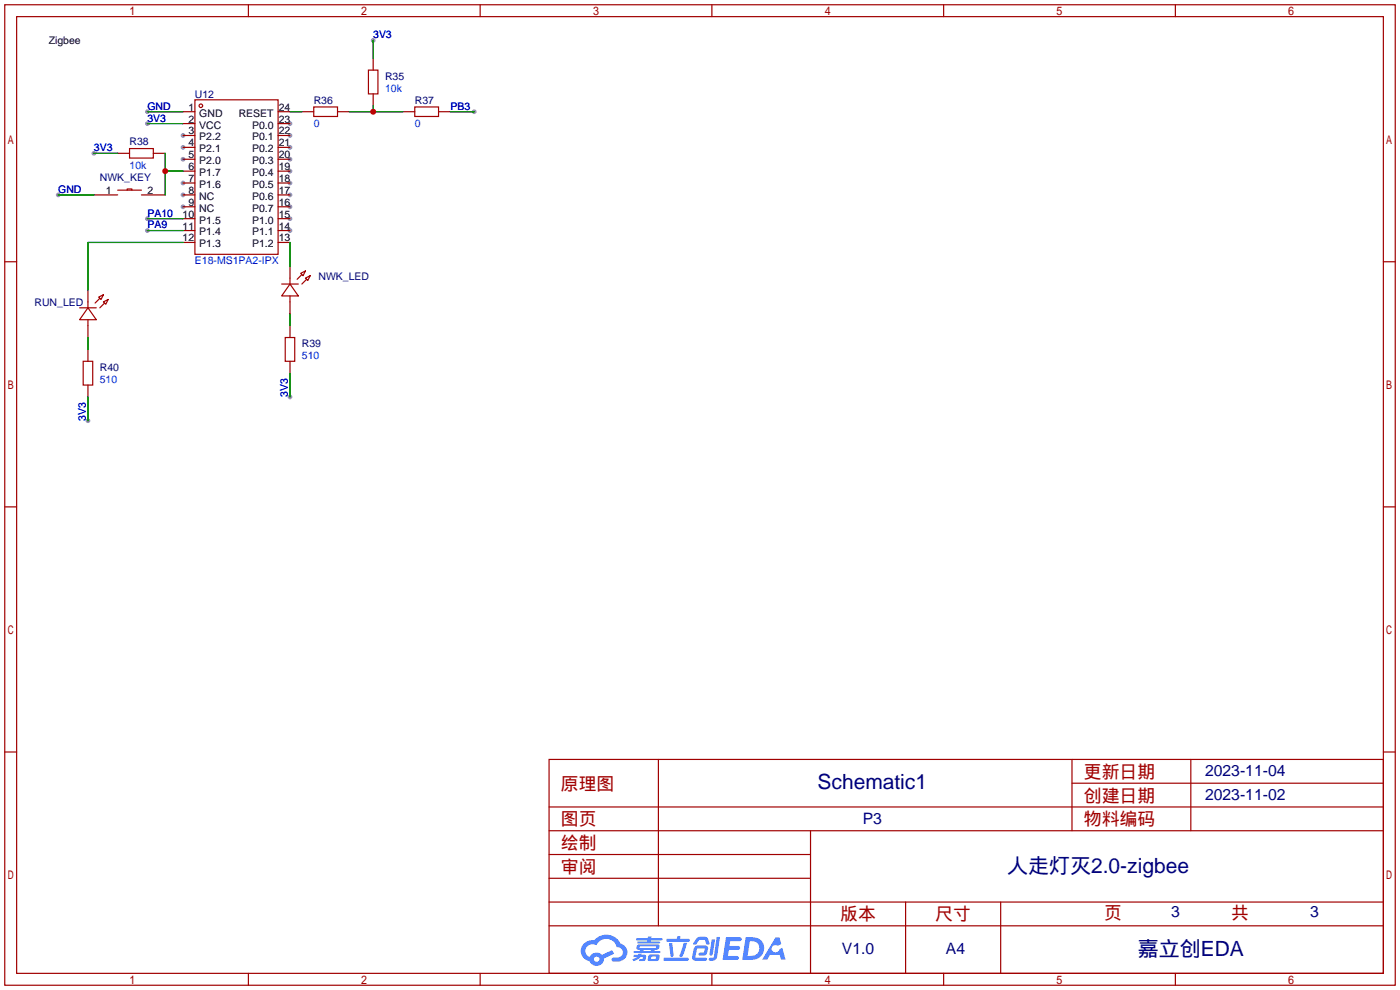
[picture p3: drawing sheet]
<svg xmlns="http://www.w3.org/2000/svg" width="299mm" height="212mm" viewBox="0 0 299 212" stroke-linecap="round" stroke-linejoin="round" font-family="sans-serif">
<g fill="#999">
<circle cx="62" cy="26.4" r=".51"/>
<circle cx="62" cy="29" r=".51"/>
<circle cx="62" cy="31.5" r=".51"/>
<circle cx="62" cy="34" r=".51"/>
<circle cx="62" cy="36.6" r=".51"/>
<circle cx="62" cy="39.1" r=".51"/>
<circle cx="62" cy="41.7" r=".51"/>
<circle cx="62" cy="44.2" r=".51"/>
<circle cx="62" cy="46.7" r=".51"/>
<circle cx="62" cy="49.3" r=".51"/>
<circle cx="39.1" cy="44.2" r=".51"/>
<circle cx="39.1" cy="41.7" r=".51"/>
<circle cx="39.1" cy="39.1" r=".51"/>
<circle cx="39.1" cy="34" r=".51"/>
<circle cx="39.1" cy="31.5" r=".51"/>
<circle cx="39.1" cy="29" r=".51"/>
<circle cx="31.5" cy="26.4" r=".51"/>
<circle cx="31.5" cy="23.9" r=".51"/>
<circle cx="12.4" cy="41.7" r=".51"/>
<circle cx="20.1" cy="32.8" r=".51"/>
<circle cx="31.5" cy="46.7" r=".51"/>
<circle cx="31.5" cy="49.3" r=".51"/>
<circle cx="18.8" cy="89.9" r=".51"/>
<circle cx="62" cy="84.8" r=".51"/>
<circle cx="101.3" cy="23.9" r=".51"/>
<circle cx="79.8" cy="8.6" r=".51"/>
</g>
<g fill="none" stroke="#a10000" stroke-width=".25">
<path d="M1 1h297.2v209.6h-297.2zM3.6 3.6h292.1v204.4h-292.1zM53.1 1v2.6M102.6 1v2.6M152.1 1v2.6M201.7 1v2.6M251.2 1v2.6M1 55.9h2.6M295.7 55.9h2.5M1 108.3h2.6M295.7 108.3h2.5M1 160.7h2.6"/>
<path d="M117.3 162.3h178.4v45.7h-178.4zM117.3 177.5h178.4M117.3 172.5h178.4M140.7 162.3v35.6M173.2 177.5v30.5M229.1 162.3v15.2M229.1 167.4h66.6M254.5 162.3v15.2M295.7 160.7h2.5M117.3 182.6h55.9M117.3 197.9h178.4M117.3 192.8h178.4"/>
<path d="M117.3 187.7h55.9M193.5 192.8v15.2M213.9 192.8v15.2M53.1 208v2.6M102.6 208v2.6M152.1 208v2.6M201.7 208v2.6M251.2 208v2.6"/>
</g>
<g fill="#5487ff">
<path d="M155.2 200.3h2.6a.48 .48 0 0 1 .7 .4 .48 .48 0 0 1-.6 .4h-1.8l-.2 1.1h1.9a.43 .43 0 0 1 .4 .4 .43 .43 0 0 1-.5 .4h-1.9l-.2 1.3h1.7a.45 .45 0 0 1 .5 .2 .45 .45 0 0 1-.1 .6h-3.3z"/>
<path d="M165.7 200.3h.9l.4 1.5-.8 .3a.84 .84 0 0 0-1.2 .3 .84 .84 0 0 0 .4 1.1 .84 .84 0 0 0 1.1-.4l.1-.2 .6-.3 .7 2.5h-1l-.2-1h-2.1l-.6 1h-1.1z"/>
<path d="M152.1 200.8h.7l-.5 3.1a.36 .36 0 0 1-.3 .3 .36 .36 0 0 1-.4-.3z"/>
<path d="M153.2 200.2h.7l-.6 4.3a1.13 1.13 0 0 1-1.8 .6l.2-.4h.7l.2-.2z"/>
<path d="M148.9 200.6l.6-.4h1a.77 .77 0 0 1 .9 .5l.3 1-.2 .2h-.5l-.3-.9-.2-.2-1 .1-.7 1-.6-.1-.1-.2z"/>
<path d="M148.4 202.4l.6-.3h1.7a.81 .81 0 0 1 .7 .5 .81 .81 0 0 1-.2 .8 .81 .81 0 0 1-.9 .8h-.7a.32 .32 0 0 1-.3-.3 .32 .32 0 0 1 .4-.3h.7l.2-.9-1.6 .1-.4 1.8 2.2 .1a.32 .32 0 0 1 .3 .4 .32 .32 0 0 1-.4 .2h-2.2l-.5-.3-.1-.5z"/>
<path d="M141.9 204.7h5a.33 .33 0 0 1 .3 .3 .33 .33 0 0 1-.3 .3h-4.9l-.2-.1z"/>
<path d="M146.1 201.5h.8l-.7 2a.98 .98 0 0 1-.7 1.1l-.3-.3z"/>
<path d="M143 201.6h.7l.3 2.5a.34 .34 0 0 1-.3 .4 .34 .34 0 0 1-.4-.3z"/>
<path d="M142.5 200.7h2.1l.3-.6h.6l-.1 .6h1.7a.32 .32 0 0 1 .4 .3 .32 .32 0 0 1-.4 .3h-4.5l-.2-.2z"/>
<path d="M135.5 204.1h.9l.1-.3h.6v.3h.8a.82 .82 0 0 1-.5 1.3h-.8v-.4l.7-.1 .1-.3a.68 .68 0 0 0-1 .4l-1.1 .4-.1-.4 .9-.5h-.7z"/>
<path d="M136 200.5h2.4l.1-.3h.7v.3h2.2l.2 .3-.2 .2h-2.3v.2h1.8l.2 .3-.2 .1h-4.5l-.1-.4h2l.1-.2h-2.3l-.1-.2z"/>
<path d="M159.4 200.3l-.8 4.9h1.7a2.5 2.5 0 0 0 3-2.5 2.5 2.5 0 0 0-3.1-2.4zM160.3 201.1a1.61 1.61 0 0 1 2 1.5 1.61 1.61 0 0 1-1.8 1.7h-.7z"/>
<path d="M136.2 202a.55 .55 0 0 0-.2 .8 .55 .55 0 0 0 .7 .2l.1 .3h-1.3v.3l5.4 .1 .3-.2-.2-.2h-1.2l.2-.3a.7 .7 0 0 0 .8-.3 .7 .7 0 0 0 0-.8l-4.2-.1zM136.8 202.3l3.3-.1 .1 .1-.2 .3h-3.2zM137.5 203h1.7l-.2 .3h-1.4z"/>
<path d="M138.6 204.2a1.05 1.05 0 0 0 0 1.2 2.91 2.91 0 0 0 2.2-.2 .98 .98 0 0 0 0-1.2h-1.6zM139.2 204.5l.9-.1 .1 .4-.2 .2-.8-.1z"/>
<path d="M124.9 201.6a2.23 2.23 0 0 0-.7 2.3 2.23 2.23 0 0 0 1.8 1.6 1.58 1.58 0 0 0 1.8 .9 1.58 1.58 0 0 0 1.3-1.5l2.2-1.1-.5-.7-2.1 1a1.65 1.65 0 0 0-2.7 .4 1.45 1.45 0 0 1-.8-1.9 1.45 1.45 0 0 1 2-.7l.3 .1a2.3 2.3 0 0 1 2.3-1.3 2.3 2.3 0 0 1 2 1.7 1.12 1.12 0 0 1 1.3 1 1.12 1.12 0 0 1-1.1 1.2h-.7a.45 .45 0 0 0-.6 .4 .45 .45 0 0 0 .5 .5 2.21 2.21 0 0 0 2.2-.5 2.21 2.21 0 0 0 .5-2.3 2.13 2.13 0 0 0-1.3-1.1 3.3 3.3 0 0 0-5.6-.7l-1.1 .1zM127 205a.57 .57 0 0 1 1.1 0 .57 .57 0 0 1-1.1 0z"/>
</g>
<g fill="none" stroke="#a10000" stroke-width=".25">
<path d="M78.7 15h2.1v5.1h-2.1zM27.7 31.8h5.1v2h-5.1zM41.7 21.3h17.7v33.1h-17.7zM67.1 22.9h5v2h-5zM88.6 22.9h5.1v2h-5.1zM25.1 40.6h5.1M27.2 40.6v-.2h1v.2M62 59.4v1.3M64.3 58.4l1-.5-.5 1zM64.5 58.7l-1 1M65.3 59.4l1-.5-.5 1zM65.5 59.7l-1 1"/>
<path d="M17 65.8h3.6M17.8 77.2h2v5.1h-2zM18.8 65.8l1.8 2.5h-3.6zM18.8 64.5v1.3M18.8 68.3v1.3M21.1 63.5l1-.5-.5 1zM21.3 63.8l-1 1M22.1 64.5l1-.5-.5 1zM22.4 64.8l-1.1 1M60.2 60.7h3.6M61 72.1h2v5.1h-2zM62 60.7l1.8 2.5h-3.6z"/>
<path d="M62 63.2v1.3"/>
<circle cx="42.9" cy="22.6" r=".38"/>
</g>
<g fill="none" stroke="#870000" stroke-width=".25">
<path d="M79.8 12.4v2.6M25.1 32.8h2.6M32.8 32.8h2.5M39.1 23.9h2.6M39.1 26.4h2.6M39.1 29h2.6M39.1 31.5h2.6M39.1 34h2.6M39.1 36.6h2.6M39.1 39.1h2.6M59.4 23.9h2.6M59.4 26.4h2.6"/>
<path d="M59.4 29h2.6M59.4 31.5h2.6M59.4 34h2.6M59.4 36.6h2.6M59.4 39.1h2.6M64.5 23.9h2.6M72.1 23.9h2.6M79.8 20.1v2.5M86.1 23.9h2.5M93.7 23.9h2.6M20.1 41.7h5M30.2 41.7h5.1"/>
<path d="M39.1 41.7h2.6M39.1 44.2h2.6M39.1 46.7h2.6M39.1 49.3h2.6M39.1 51.8h2.6M59.4 41.7h2.6M59.4 44.2h2.6M59.4 46.7h2.6M59.4 49.3h2.6M59.4 51.8h2.6M62 56.9v2.5M18.8 62v2.5"/>
<path d="M18.8 69.6v2.5M18.8 74.7v2.5M62 64.5v2.6M62 69.6v2.5M62 77.2v2.6M18.8 82.3v2.5"/>
</g>
<g fill="none" stroke="#008700" stroke-width=".25">
<path d="M79.8 8.6v3.8M20.1 32.8h5M31.5 23.9h7.6M31.5 26.4h7.6M35.3 32.8v8.9M35.3 36.6h3.8M62 23.9h2.5M74.7 23.9h11.4M79.8 22.6v1.3M96.3 23.9h5M12.4 41.7h7.7M31.5 46.7h7.6"/>
<path d="M31.5 49.3h7.6M39.1 51.8h-20.3v10.2M62 51.8v5.1M18.8 72.1v2.6M62 67.1v2.5M62 79.8v5M18.8 84.8v5.1"/>
</g>
<g fill="#c00">
<circle cx="35.3" cy="36.6" r=".63"/>
<circle cx="79.8" cy="23.9" r=".63"/>
</g>
<g font-size="4.5" fill="#000080">
<text x="174.7" y="168.7">Schematic1</text>
<text x="215.3" y="186.5">人走灯灭2.0-zigbee</text>
<text x="243.2" y="204.3">嘉立创EDA</text>
</g>
<g font-size="3.8" fill="#a00000">
<text x="231.6" y="166.2">更新日期</text>
<text x="119.9" y="168.8">原理图</text>
<text x="231.6" y="171.3">创建日期</text>
<text x="119.9" y="176.4">图页</text>
<text x="231.6" y="176.4">物料编码</text>
<text x="119.9" y="181.5">绘制</text>
<text x="119.9" y="186.6">审阅</text>
<text x="179.6" y="196.7">版本</text>
<text x="199.9" y="196.7">尺寸</text>
<text x="236" y="196.5">页</text>
<text x="263.1" y="196.5">共</text>
</g>
<g font-size="3.4" fill="#000080">
<text x="257.6" y="165.9">2023-11-04</text>
<text x="257.6" y="170.9">2023-11-02</text>
<text x="184.4" y="176">P3</text>
<text x="250.3" y="196.1">3</text>
<text x="280" y="196.1">3</text>
<text x="179.9" y="204">V1.0</text>
<text x="202.2" y="204">A4</text>
</g>
<g font-size="2.2">
<text x="10.4" y="9.5">Zigbee</text>
<text x="40.3" y="23.7">1</text>
<text x="59.6" y="23.7">24</text>
<text x="40.3" y="28.7">3</text>
<text x="40.3" y="26.2">2</text>
<text x="42.6" y="27.5">VCC</text>
<text x="42.6" y="24.9">GND</text>
<text x="51" y="24.9">RESET</text>
<text x="53.9" y="27.5">P0.0</text>
<text x="59.6" y="26.2">23</text>
<text x="59.6" y="28.7">22</text>
<text x="40.3" y="33.8">5</text>
<text x="40.3" y="31.3">4</text>
<text x="42.6" y="35.1">P2.0</text>
<text x="42.6" y="32.6">P2.1</text>
<text x="42.6" y="30">P2.2</text>
<text x="53.9" y="30">P0.1</text>
<text x="53.9" y="32.6">P0.2</text>
<text x="53.9" y="35.1">P0.3</text>
<text x="59.6" y="31.3">21</text>
<text x="59.6" y="33.8">20</text>
<text x="22.6" y="41.4">1</text>
<text x="31.5" y="41.4">2</text>
<text x="40.3" y="41.4">8</text>
<text x="40.3" y="38.9">7</text>
<text x="40.3" y="36.4">6</text>
<text x="42.6" y="40.2">P1.6</text>
<text x="42.6" y="37.6">P1.7</text>
<text x="53.9" y="37.6">P0.4</text>
<text x="53.9" y="40.2">P0.5</text>
<text x="59.6" y="36.4">19</text>
<text x="59.6" y="38.9">18</text>
<text x="59.6" y="41.4">17</text>
<text x="39" y="46.5">10</text>
<text x="40.3" y="44">9</text>
<text x="42.6" y="47.8">P1.5</text>
<text x="42.6" y="45.3">NC</text>
<text x="42.6" y="42.7">NC</text>
<text x="53.9" y="42.7">P0.6</text>
<text x="53.9" y="45.3">P0.7</text>
<text x="53.9" y="47.8">P1.0</text>
<text x="59.6" y="44">16</text>
<text x="59.6" y="46.5">15</text>
<text x="39" y="51.6">12</text>
<text x="39" y="49.1">11</text>
<text x="42.6" y="52.9">P1.3</text>
<text x="42.6" y="50.3">P1.4</text>
<text x="53.9" y="50.3">P1.1</text>
<text x="53.9" y="52.9">P1.2</text>
<text x="59.6" y="49.1">14</text>
<text x="59.6" y="51.6">13</text>
</g>
<g font-size="2.2" fill="#00f">
<text x="79.8" y="8.2">3V3</text>
<text x="31.5" y="23.4">GND</text>
<text x="82.3" y="19.6">10k</text>
<text x="96.3" y="23.4">PB3</text>
<text x="31.5" y="26">3V3</text>
<text x="67.1" y="27.2">0</text>
<text x="88.6" y="27.2">0</text>
<text x="20.1" y="32.3">3V3</text>
<text x="12.4" y="41.2">GND</text>
<text x="27.7" y="36.1">10k</text>
<text x="31.5" y="46.3">PA10</text>
<text x="31.5" y="48.8">PA9</text>
<text x="41.7" y="56.4">E18-MS1PA2-IPX</text>
<text x="64.5" y="76.8">510</text>
<text x="21.3" y="81.8">510</text>
<text x="18.3" y="89.9" transform="rotate(-90 18.3 89.9)">3V3</text>
<text x="61.5" y="84.8" transform="rotate(-90 61.5 84.8)">3V3</text>
</g>
<g font-size="2.2" fill="#000080">
<text x="82.3" y="17.1">R35</text>
<text x="41.7" y="20.9">U12</text>
<text x="67.1" y="22.2">R36</text>
<text x="88.6" y="22.2">R37</text>
<text x="27.7" y="31">R38</text>
<text x="21.3" y="38.7">NWK_KEY</text>
<text x="68.1" y="59.7">NWK_LED</text>
<text x="7.4" y="65.3">RUN_LED</text>
<text x="64.5" y="74.2">R39</text>
<text x="21.3" y="79.3">R40</text>
</g>
</svg>
